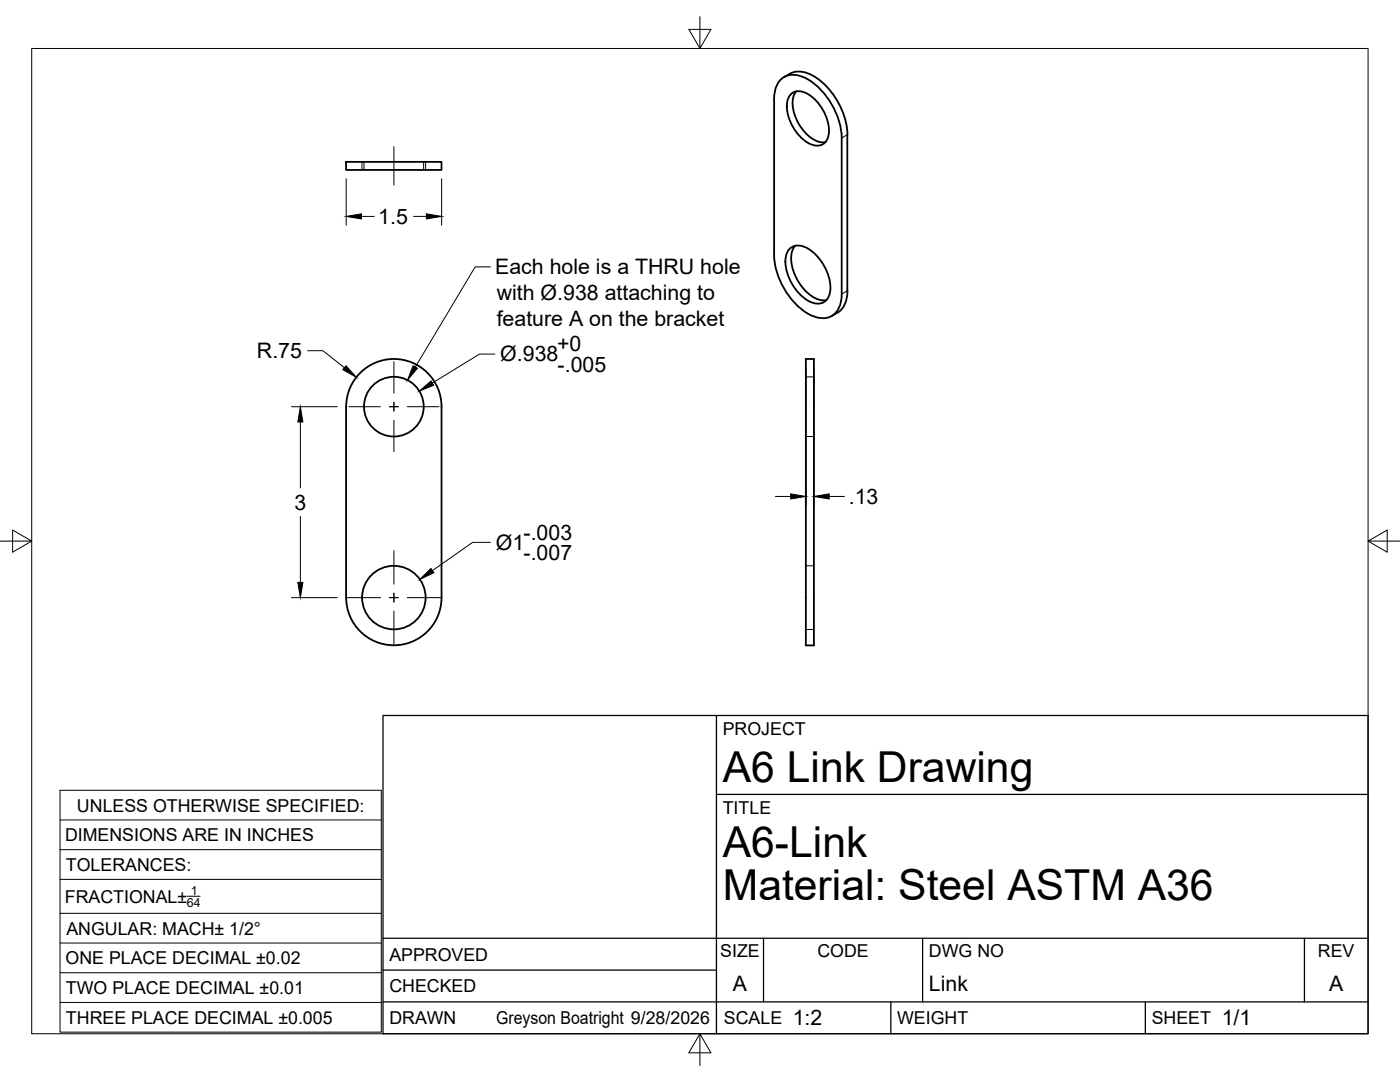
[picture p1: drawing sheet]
<svg xmlns="http://www.w3.org/2000/svg" width="279mm" height="216mm" viewBox="0 0 279 216" stroke-linecap="round" stroke-linejoin="round" font-family="sans-serif">
<!-- layer: Visible -->
<g fill="none" stroke="#000" stroke-width=".36">
<path d="M156.5 15.4a4.7 4.7 0 0 1 5.9-.2 14.9 14.9 0 0 1 6.7 11.7M158 18.6a3.2 3.2 0 0 1 3.9 .6 9.1 9.1 0 0 1 3.5 7.7 2.34 2.34 0 0 1-3.4 2 8.8 8.8 0 0 1-4.9-8.5l.2-.7zM158.9 18.2a5.5 5.5 0 0 0 .1 5.7 7.9 7.9 0 0 0 4.6 4.4l1.1 .1M69.1 32.3h19v1.6h-19zM168 27.5a14.5 14.5 0 0 0-7.8-12.2 3.8 3.8 0 0 0-5.6 3.3l-.1 32.3a14.5 14.5 0 0 0 7.7 12.2 3.8 3.8 0 0 0 5.7-3.3l.1-32.3M169.1 26.9v31.1M157.8 49.5a3.4 3.4 0 0 1 4.2 .6 9.7 9.7 0 0 1 3.7 8.2 2.5 2.5 0 0 1-3.7 2.1 9.4 9.4 0 0 1-5.2-9.1l.2-.8zM158.7 49a5.8 5.8 0 0 0 0 6.1 8.4 8.4 0 0 0 5 4.8h1.2M169.1 58a4.9 4.9 0 0 1-2 4.4M160.8 71.6h1.6v57.2h-1.6zM167.1 62.4l-1.1 .7M69.1 81.2v38.1"/>
<path d="M69.1 81.1a9.5 9.5 0 0 1 9.5-9.5 9.5 9.5 0 0 1 9.5 9.5M88.1 81.2v38a9.5 9.5 0 0 1-9.5 9.6 9.5 9.5 0 0 1-9.5-9.6"/>
<circle cx="78.6" cy="81.1" r="6"/>
<circle cx="78.6" cy="119.2" r="6.3"/>
</g>
<!-- layer: Hidden -->
<path d="M72.2 32.3v1.6M72.6 32.3v1.6M84.5 32.3v1.6M84.9 32.3v1.6M160.8 75.2h1.6M160.8 87.1h1.6M160.8 112.9h1.6M160.8 125.6h1.6" fill="none" stroke="#000" stroke-width=".2"/>
<!-- layer: Visible Narrow -->
<path d="M169.1 26.9l-1.1 .6M169.1 58l-1.1 .7" fill="none" stroke="#000" stroke-width=".2"/>
<!-- layer: Border -->
<path d="M6.3 9.7h266.7v196.6h-266.7zM139.7 3.3v6.4l2.2-3.8h-4.4l2.2 3.8M0 108h6.3l-3.8-2.2v4.4l3.8-2.2M273 108l3.8 2.2v-4.4l-3.8 2.2h6.4M139.7 206.3l-2.2 3.8h4.4l-2.2-3.8v6.3" fill="none" stroke="#000" stroke-width=".2"/>
<!-- layer: Titleblock -->
<path d="M76.4 142.8h196.6v63.5h-196.6zM143 158.5h130M143 142.8v63.5M76.4 199.9h196.6M76.4 193.6h66.6M76.4 187.2h196.6M152.4 187.2v12.7M177.8 199.9v6.4M184.1 187.2v12.7M228.6 199.9v6.4M260.3 187.2v12.7" fill="none" stroke="#000" stroke-width=".25"/>
<!-- layer: Custom Tables -->
<path d="M12 157.7h64.1v48.3h-64.1zM12 163.6h64.1M12 169.5h64.1M12 175.5h64.1M37.4 178.8h2.5M12 182.2h64.1M12 188.2h64.1M12 194.1h64.1M12 200h64.1" fill="none" stroke="#000" stroke-width=".2"/>
<!-- layer: Smart Centers -->
<g fill="none" stroke="#000" stroke-width=".2">
<path d="M78.6 29.3v7.6M78.6 72.2v6.3M69.6 81.2h6.3M77.7 81.2h1.8M78.6 80.3v1.7M78.6 83.8v6.3M81.3 81.2h6.3M69.2 119.3h6.7M77.7 119.3h1.8M78.6 109.9v6.7M78.6 118.4v1.7M81.3 119.3h6.7"/>
<path d="M78.6 121.9v6.8"/>
</g>
<!-- layer: FD_Dimensions -->
<g fill="none" stroke="#000" stroke-width=".2">
<path d="M69.1 35.7v9.3M88.1 35.7v9.3M72.1 43.2h2.6M82.5 43.2h2.6M61.4 70h3l4.3 3.4M98.7 70.7h-3l-9.4 5.7M160.8 73.4v27.4M162.4 73.4v27.4M58.2 81.2h9.1M59.9 84.2v13.2M154.7 99.1h3.1M165.5 99.1h3"/>
<path d="M58.2 119.3h9.1M59.9 103v13.2M97.9 108.2h-3.6l-8 5.7"/>
</g>
<path d="M69.1 43.2l3-.5v1zM85.1 42.7l3 .5-3 .5zM69 73l2.1 2.3-2.7-1.5zM83.7 78l2.3-2 .6 .9zM59.9 81.2l.6 3h-1.1zM157.8 98.6l3 .5-3 .5zM162.4 99.1l3.1-.5v1zM59.4 116.2h1.1l-.6 3.1zM83.8 115.6l2.2-2.2 .6 .9z" fill="#000" stroke="#000" stroke-width=".2"/>
<!-- layer: Leaders -->
<path d="M82.4 73l.9 .5-2 2.4z" fill="#000" stroke="#000" stroke-width=".2"/>
<path d="M97.9 53.3h-3.1l-11.9 19.9" fill="none" stroke="#000" stroke-width=".2"/>
<g font-size="8.5">
<text x="144.3" y="156">A6 Link Drawing</text>
<text x="144.3" y="171">A6-Link</text>
<text x="144.3" y="179.6">Material: Steel ASTM A36</text>
</g>
<g font-size="4.3">
<text x="75.5" y="44.7">1.5</text>
<text x="98.8" y="54.7">Each hole is a THRU hole</text>
<text x="99.1" y="59.9">with Ø.938 attaching to</text>
<text x="99.1" y="65.1">feature A on the bracket</text>
<text x="51.3" y="71.5">R.75</text>
<text x="111.2" y="70.1">+0</text>
<text x="99.8" y="72.1">Ø.938</text>
<text x="111.3" y="74.2">-.005</text>
<text x="58.8" y="101.7">3</text>
<text x="169.4" y="100.6">.13</text>
<text x="104.5" y="107.7">-.003</text>
<text x="99" y="109.7">Ø1</text>
<text x="104.5" y="111.8">-.007</text>
<text x="146.3" y="197.7">A</text>
<text x="185.4" y="197.7">Link</text>
<text x="265.2" y="197.7">A</text>
<text x="158.2" y="204.6">1:2</text>
<text x="243.8" y="204.6">1/1</text>
</g>
<g font-size="3.5">
<text x="144.3" y="146.6">PROJECT</text>
<text x="15.4" y="161.9">UNLESS OTHERWISE SPECIFIED:</text>
<text x="13" y="167.9">DIMENSIONS ARE IN INCHES</text>
<text x="144.3" y="162.3">TITLE</text>
<text x="13.2" y="173.8">TOLERANCES:</text>
<text x="13" y="180.1">FRACTIONAL±</text>
<text x="13.3" y="186.5">ANGULAR: MACH± 1/2°</text>
<text x="77.7" y="191.7">APPROVED</text>
<text x="143.7" y="191">SIZE</text>
<text x="163.1" y="191">CODE</text>
<text x="185.4" y="191">DWG NO</text>
<text x="263" y="191">REV</text>
<text x="13.1" y="192.4">ONE PLACE DECIMAL ±0.02</text>
<text x="13.2" y="198.3">TWO PLACE DECIMAL ±0.01</text>
<text x="77.7" y="198">CHECKED</text>
<text x="13.2" y="204.3">THREE PLACE DECIMAL ±0.005</text>
<text x="77.7" y="204.4">DRAWN</text>
<text x="99" y="204.4">Greyson Boatright 9/28/2026</text>
<text x="144.5" y="204.4">SCALE</text>
<text x="179" y="204.4">WEIGHT</text>
<text x="229.8" y="204.4">SHEET</text>
</g>
<g font-size="2.5">
<text x="38.1" y="178.5">1</text>
<text x="37.3" y="181">64</text>
</g>
</svg>
